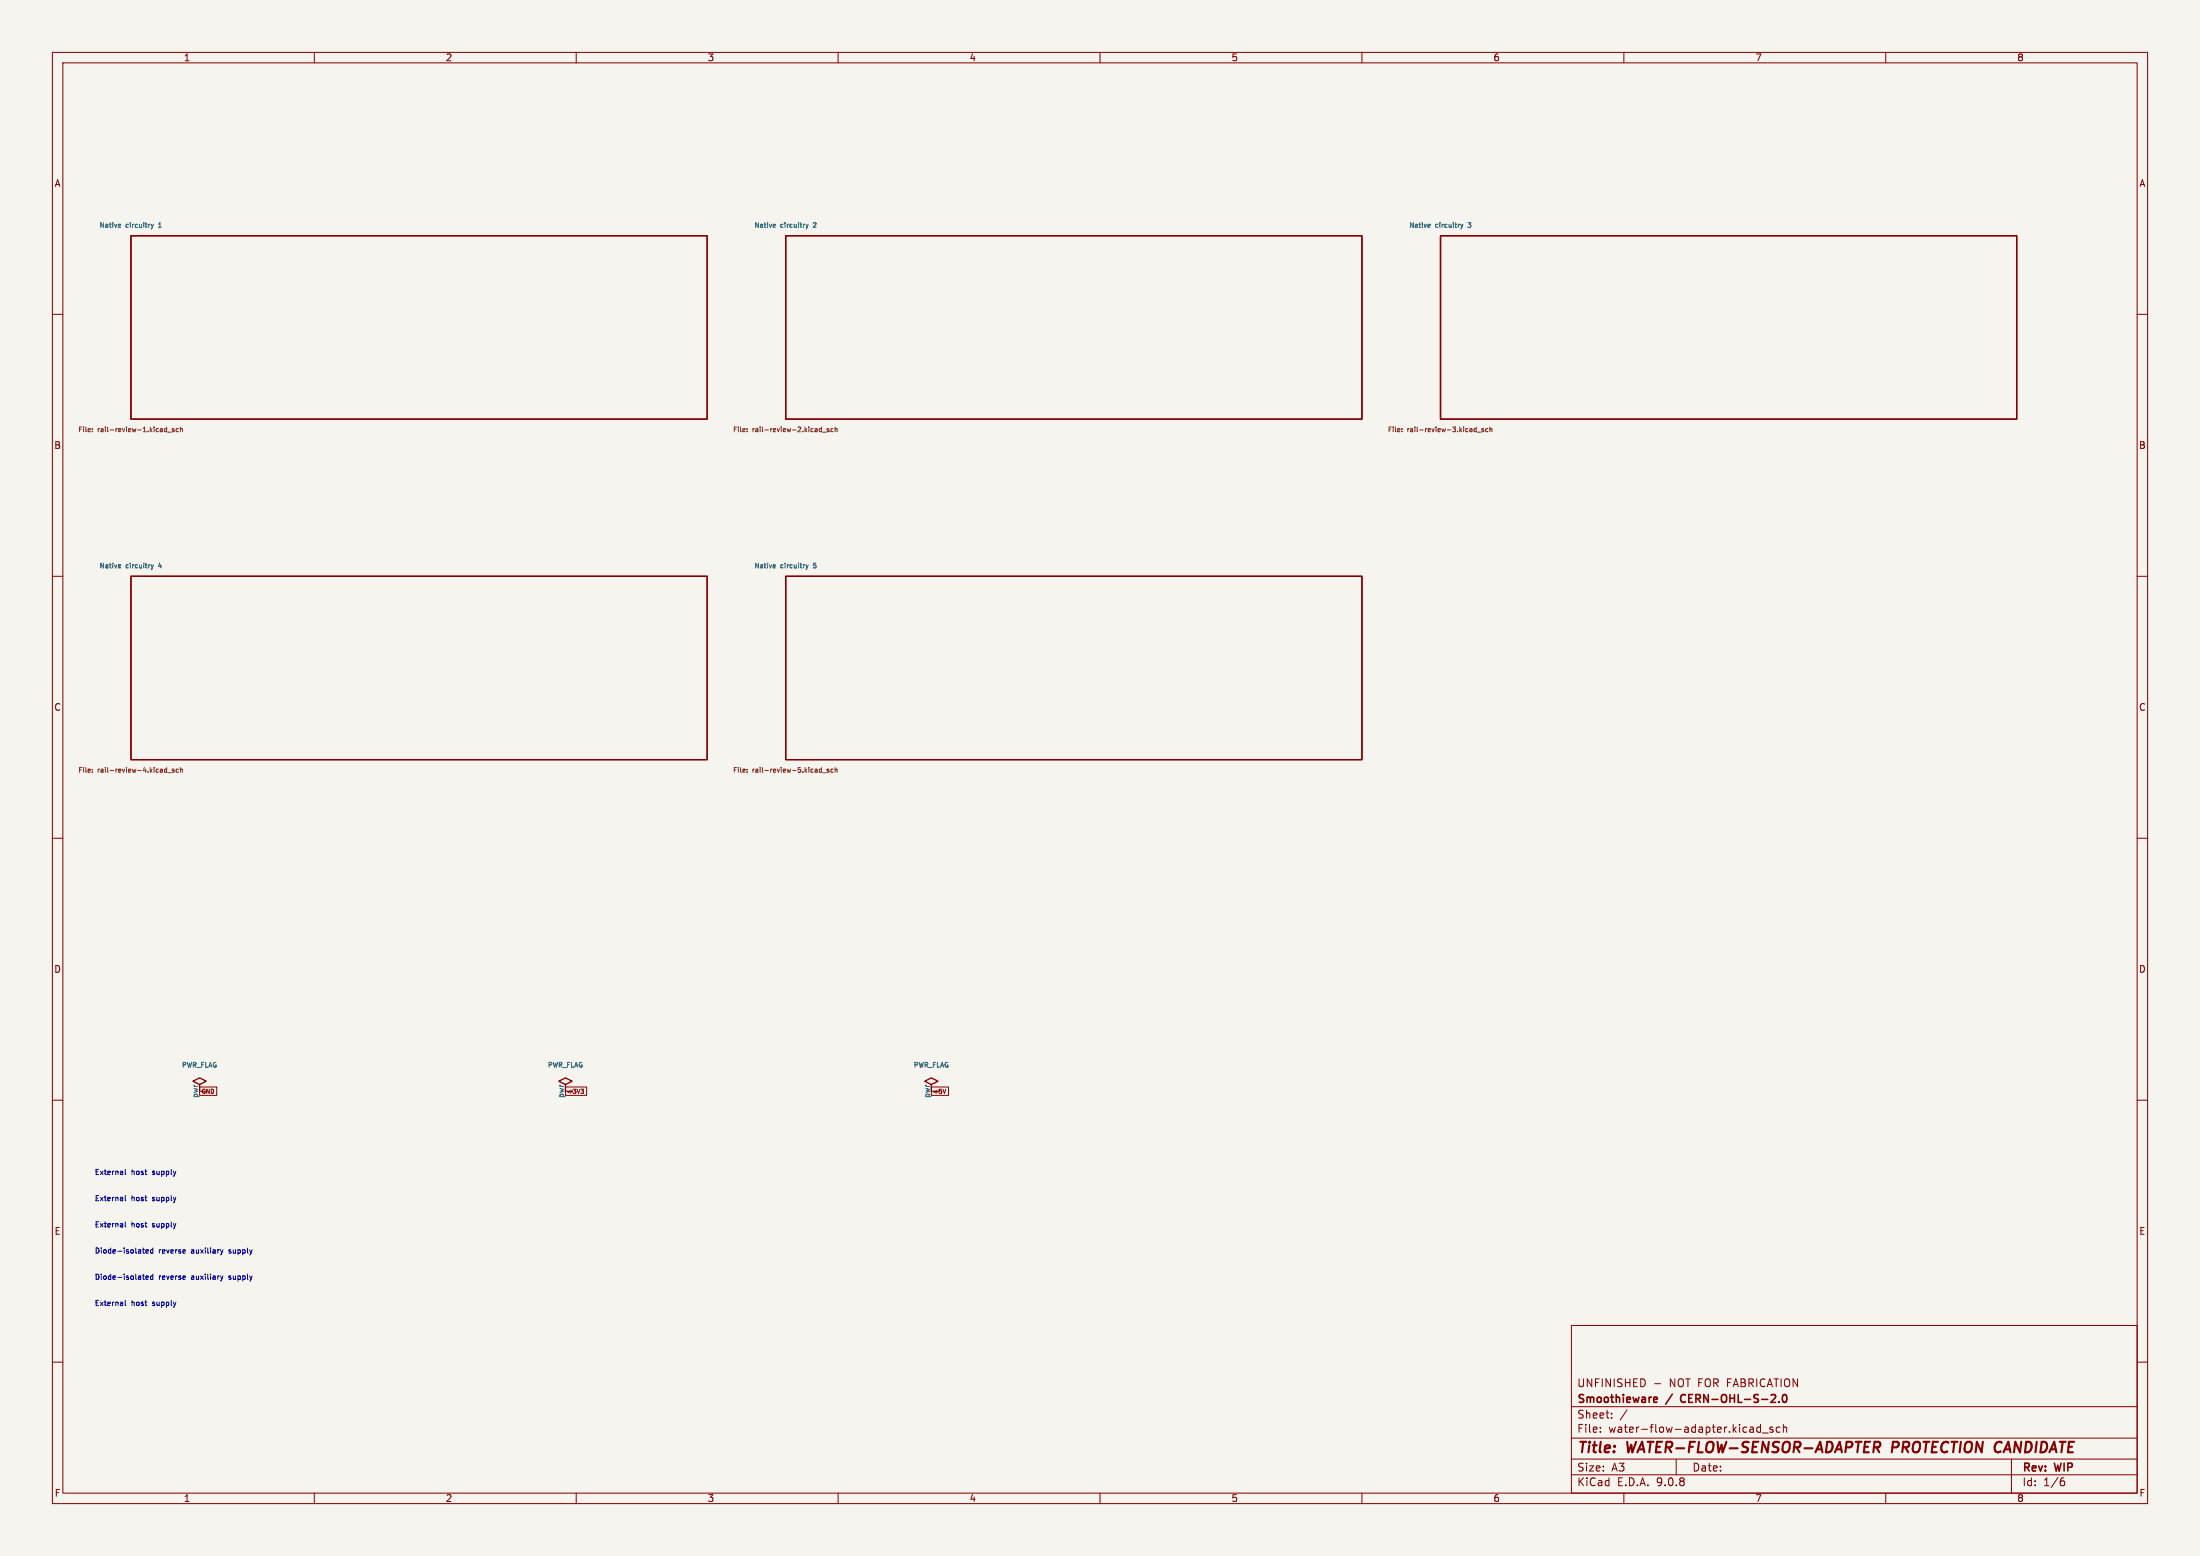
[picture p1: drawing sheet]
<svg xmlns="http://www.w3.org/2000/svg" width="420mm" height="297mm" viewBox="0 0 420 297" stroke-linecap="round" stroke-linejoin="round" font-family="sans-serif">
<path d="M0 0h420v297h-420z" fill="#f5f4ef" stroke="#f5f4ef" stroke-width=".19"/>
<g fill="none" stroke="#840000" stroke-width=".19">
<path d="M10 10h400v277h-400zM12 12h396v273h-396zM60 10v2M110 10v2M160 10v2M210 10v2M260 10v2M310 10v2M360 10v2M10 60h2M408 60h2M10 110h2"/>
<path d="M408 110h2M10 160h2M408 160h2M10 210h2M38.1 207.5h3.3v1.6h-3.3zM107.9 207.5h4.1v1.6h-4.1zM110.9 207.9h.5l-.3 .3 .3 .1v.2l-.4 .2M177.8 207.5h3.3v1.6h-3.3zM180.6 207.9l-.3 .8M408 210h2M300 253h108v32h-108zM10 260h2"/>
<path d="M300 278.5h108M300 274.5h108M300 268.5h108M305.5 273.2v.2M305.5 272.5v.1M307.7 270.5v.2M307.7 269.8v.1M310.6 269.1l-1.3 1.9M315.9 264.1h1.1M320 278.5v3M336.1 271.9v1.5M336.1 272.5l-.4-.1-.3 .3 .1 .6h.6"/>
<path d="M336.4 273.5h1.2M338.4 272.5l-.3-.1-.2 .2v.2l.5 .2v.3h-.5M339.8 272.5l-.4-.1-.3 .3 .1 .6h.6M340.4 272.5l.3-.1 .3 .1 .1 .9M340.4 271.9v1.5M384 278.5v6.5M408 260h2M60 285v2M110 285v2M160 285v2M210 285v2M260 285v2"/>
<path d="M300 281.5h108M310 285v2M360 285v2M393.6 282.7h.4l.2 .2-.1 .5-.5 .2M394 282.1l-.4 .1"/>
</g>
<path d="M357.9 275.2l.9 .1a.58 .58 0 0 1-.3 1h-.8M358.2 276.3l.6 .9M361.4 275.2l-.3 2" fill="none" stroke="#840000" stroke-width=".4"/>
<path d="M315.9 266.7l.4 .1 .1 .2-.7 .2M316.3 267.6l-.4 .1M321 266.4l-.2 .4 .2 .7M338 267.7h1M338.9 266.3v.5M339.6 267.5v.2M340.4 266.3l.2-.1a.8 .8 0 0 1 .5 .7 .8 .8 0 0 1-.5 .8l-.2-.2-.1-.4z" fill="none" stroke="#840000" stroke-width=".3"/>
<path d="M25 45h110v35h-110zM150 45h110v35h-110zM275 45h110v35h-110zM25 110h110v35h-110zM150 110h110v35h-110zM38.1 207l1.3-.6-1.3-.7-1.3 .7 1.3 .6v1.3M107.9 207l1.3-.6-1.3-.7-1.2 .7 1.2 .6v1.3M177.8 207l1.3-.6-1.3-.7-1.3 .7 1.3 .6v1.3" fill="none" stroke="#840000" stroke-width=".25"/>
<g fill="none" stroke="#006464" stroke-width=".19">
<path d="M22.7 42.8l.3 .1v.1l-.4 .1M23 43.4h-.3M28.9 42.8l.2 .6M29.1 43.4l-.2 .3M29.3 42.8l-.2 .6M147.7 42.8l.3 .1v.1l-.4 .1M148 43.4h-.3M153.9 42.8l.2 .6M154.1 43.4l-.2 .3M154.3 42.8l-.2 .6M272.7 42.8l.3 .1v.1l-.4 .1M273 43.4h-.3"/>
<path d="M278.9 42.8l.2 .6M279.1 43.4l-.2 .3M279.3 42.8l-.2 .6M22.7 107.8l.3 .1v.1l-.4 .1M23 108.4h-.3M28.9 107.8l.2 .6M29.1 108.4l-.2 .3M29.3 107.8l-.2 .6M147.7 107.8l.3 .1v.1l-.4 .1M148 108.4h-.3M153.9 107.8l.2 .6M154.1 108.4l-.2 .3"/>
<path d="M154.3 107.8l-.2 .6"/>
</g>
<g fill="none" stroke="#725600" stroke-width=".19">
<path d="M17.6 82.3v.1M17.6 81.9h.1M31.7 81.8l.1 .1M31.8 81.5v.9M31.8 82.4h-.1M32 82.5h.7M33.2 81.9h-.3l.3 .3v.2h-.3M34 81.9l-.2-.1-.2 .2 .1 .4h.3M34.4 81.9h.4v.5M34.4 81.5v.9M142.6 81.9h.1M142.6 82.3v.1"/>
<path d="M156.7 81.8l.1 .1M156.8 81.5v.9M156.8 82.4h-.1M157 82.5h.7M158.2 81.9h-.3l.3 .3v.2h-.3M159 81.9l-.2-.1-.2 .2 .1 .4h.3M159.4 81.9h.4v.5M159.4 81.5v.9M267.6 82.3v.1M267.6 81.9h.1M281.7 81.8l.1 .1M281.8 81.5v.9"/>
<path d="M281.8 82.4h-.1M282 82.5h.7M283.2 81.9h-.3l.3 .3v.2h-.3M284 81.9l-.2-.1-.2 .2 .1 .4h.3M284.4 81.9h.4v.5M284.4 81.5v.9M17.6 146.9h.1M17.6 147.3v.1M31.7 146.8l.1 .1M31.8 146.5v.9M31.8 147.4h-.1M32 147.5h.7"/>
<path d="M33.2 146.9h-.3l.3 .3v.2h-.3M34 146.9l-.2-.1-.2 .2 .1 .4h.3M34.4 146.9h.4v.5M34.4 146.5v.9M142.6 147.3v.1M142.6 146.9h.1M156.7 146.8l.1 .1M156.8 146.5v.9M156.8 147.4h-.1M157 147.5h.7M158.2 146.9h-.3l.3 .3v.2h-.3M159 146.9l-.2-.1-.2 .2 .1 .4h.3"/>
<path d="M159.4 146.9h.4v.5M159.4 146.5v.9"/>
</g>
<g fill="none" stroke="#0000c2" stroke-width=".19">
<path d="M23.9 223.2v.9l.2 .1M23.9 228.2v.9l.2 .1M23.9 233.2v.9l.2 .1M27.2 238.5h.4M27.3 238.2v.9l.3 .1M27.9 238.9l.4-.1v-.2l-.3-.1-.1 .2v.5h.4M29.2 238.6l-.3-.1-.2 .2 .1 .5h.4M29.2 238.2v1M42.1 238.5l.2 .7M42.3 239.2l-.1 .2M42.6 238.5l-.3 .7M43.7 239.2h.1"/>
<path d="M43.7 238.6v.2M23.9 248.2v.9l.2 .1M27.2 243.5h.4M27.3 243.2v.9l.3 .1M27.9 243.9l.4-.1v-.2l-.3-.1-.1 .2v.5h.4M29.2 243.2v1M29.2 243.6l-.3-.1-.2 .2 .1 .5h.4M42.1 243.5l.2 .7M42.3 244.2l-.1 .2M42.6 243.5l-.3 .7M43.7 244.2h.1M43.7 243.6v.2"/>
</g>
<g font-size="2.8" fill="#840000">
<text x="301" y="277.9">Title:</text>
<text x="310.6" y="277.9">WATER-FLOW-SENSOR-ADAPTER</text>
<text x="362" y="277.9">PROTECTION CANDIDATE</text>
</g>
<g font-size="2.1" fill="#840000">
<text x="301" y="268.2">Smoothieware</text>
<text x="301" y="265">UNFINISHED</text>
<text x="318.2" y="268.2">/</text>
<text x="318.7" y="265">NOT FOR FABRICATION</text>
<text x="321.5" y="268.2">CERN-OHL-S-2.0</text>
<text x="301" y="273.7">File:</text>
<text x="301" y="271">Sheet:</text>
<text x="307.1" y="273.7">water-flow-adapter.kicad_sch</text>
<text x="301" y="281.1">Size:</text>
<text x="307.6" y="281.1">A3</text>
<text x="323" y="281.1">Date:</text>
<text x="386" y="281.3">Rev:</text>
<text x="392.4" y="281.3">WIP</text>
<text x="301" y="283.9">KiCad</text>
<text x="308.7" y="283.9">E.D.A.</text>
<text x="316.3" y="283.9">9.0.8</text>
<text x="386" y="283.9">Id:</text>
<text x="390.1" y="283.9">1/6</text>
</g>
<g font-size="1.8" fill="#840000">
<text x="35" y="11.9">1</text>
<text x="85" y="11.9">2</text>
<text x="135" y="11.9">3</text>
<text x="185" y="11.9">4</text>
<text x="235" y="11.9">5</text>
<text x="285" y="11.9">6</text>
<text x="335" y="11.9">7</text>
<text x="385" y="11.9">8</text>
<text x="10.3" y="35.9">A</text>
<text x="408.3" y="35.9">A</text>
<text x="10.3" y="85.9">B</text>
<text x="408.2" y="85.9">B</text>
<text x="10.3" y="135.9">C</text>
<text x="408.2" y="135.9">C</text>
<text x="10.3" y="185.9">D</text>
<text x="408.2" y="185.9">D</text>
<text x="10.3" y="235.9">E</text>
<text x="408.3" y="235.9">E</text>
<text x="10.3" y="285.9">F</text>
<text x="35" y="286.9">1</text>
<text x="85" y="286.9">2</text>
<text x="135" y="286.9">3</text>
<text x="185" y="286.9">4</text>
<text x="235" y="286.9">5</text>
<text x="285" y="286.9">6</text>
<text x="335" y="286.9">7</text>
<text x="385" y="286.9">8</text>
<text x="408.3" y="285.9">F</text>
</g>
<g font-size="1.4" fill="#006464">
<text x="37.8" y="209.7" transform="rotate(-90 37.8 209.7)">pwr</text>
<text x="107.7" y="209.7" transform="rotate(-90 107.7 209.7)">pwr</text>
<text x="177.5" y="209.7" transform="rotate(-90 177.5 209.7)">pwr</text>
</g>
<g font-size="1.4" fill="#840000">
<text x="39.8" y="208.9" transform="rotate(-90 39.8 208.9)">1</text>
<text x="109.7" y="208.9" transform="rotate(-90 109.7 208.9)">1</text>
<text x="179.5" y="208.9" transform="rotate(-90 179.5 208.9)">1</text>
</g>
<g font-size="1.4" fill="#0000c2">
<text x="18" y="224.5">External</text>
<text x="25.1" y="224.5">host</text>
<text x="29.3" y="224.5">supply</text>
<text x="18" y="229.5">External</text>
<text x="25.1" y="229.5">host</text>
<text x="29.3" y="229.5">supply</text>
<text x="18" y="234.5">External</text>
<text x="18" y="239.5">Diode-isolated</text>
<text x="25.1" y="234.5">host</text>
<text x="29.3" y="234.5">supply</text>
<text x="30.4" y="239.5">reverse</text>
<text x="36.8" y="239.5">auxiliary</text>
<text x="44.2" y="239.5">supply</text>
<text x="18" y="244.5">Diode-isolated</text>
<text x="30.4" y="244.5">reverse</text>
<text x="36.8" y="244.5">auxiliary</text>
<text x="44.2" y="244.5">supply</text>
<text x="18" y="249.5">External</text>
<text x="25.1" y="249.5">host</text>
<text x="29.3" y="249.5">supply</text>
</g>
<g font-size="1.3" fill="#006464">
<text x="18.9" y="43.7">Native</text>
<text x="24" y="43.7">circuitry</text>
<text x="30.5" y="43.7">1</text>
<text x="143.9" y="43.7">Native</text>
<text x="149" y="43.7">circuitry</text>
<text x="155.5" y="43.7">2</text>
<text x="268.9" y="43.7">Native</text>
<text x="274" y="43.7">circuitry</text>
<text x="280.5" y="43.7">3</text>
<text x="18.9" y="108.7">Native</text>
<text x="24" y="108.7">circuitry</text>
<text x="30.5" y="108.7">4</text>
<text x="143.9" y="108.7">Native</text>
<text x="149" y="108.7">circuitry</text>
<text x="155.5" y="108.7">5</text>
<text x="34.6" y="204">PWR_FLAG</text>
<text x="104.5" y="204">PWR_FLAG</text>
<text x="174.3" y="204">PWR_FLAG</text>
</g>
<g font-size="1.3" fill="#725600">
<text x="14.8" y="82.7">File:</text>
<text x="18.7" y="82.7">rail-review-1.kicad_sch</text>
<text x="139.8" y="82.7">File:</text>
<text x="143.7" y="82.7">rail-review-2.kicad_sch</text>
<text x="264.8" y="82.7">File:</text>
<text x="268.7" y="82.7">rail-review-3.kicad_sch</text>
<text x="14.8" y="147.7">File:</text>
<text x="18.7" y="147.7">rail-review-4.kicad_sch</text>
<text x="139.8" y="147.7">File:</text>
<text x="143.7" y="147.7">rail-review-5.kicad_sch</text>
</g>
<g font-size="1.1" fill="#840000">
<text x="38.4" y="209">GND</text>
<text x="108.2" y="209">+3V3</text>
<text x="178.1" y="209">+5V</text>
</g>
</svg>
